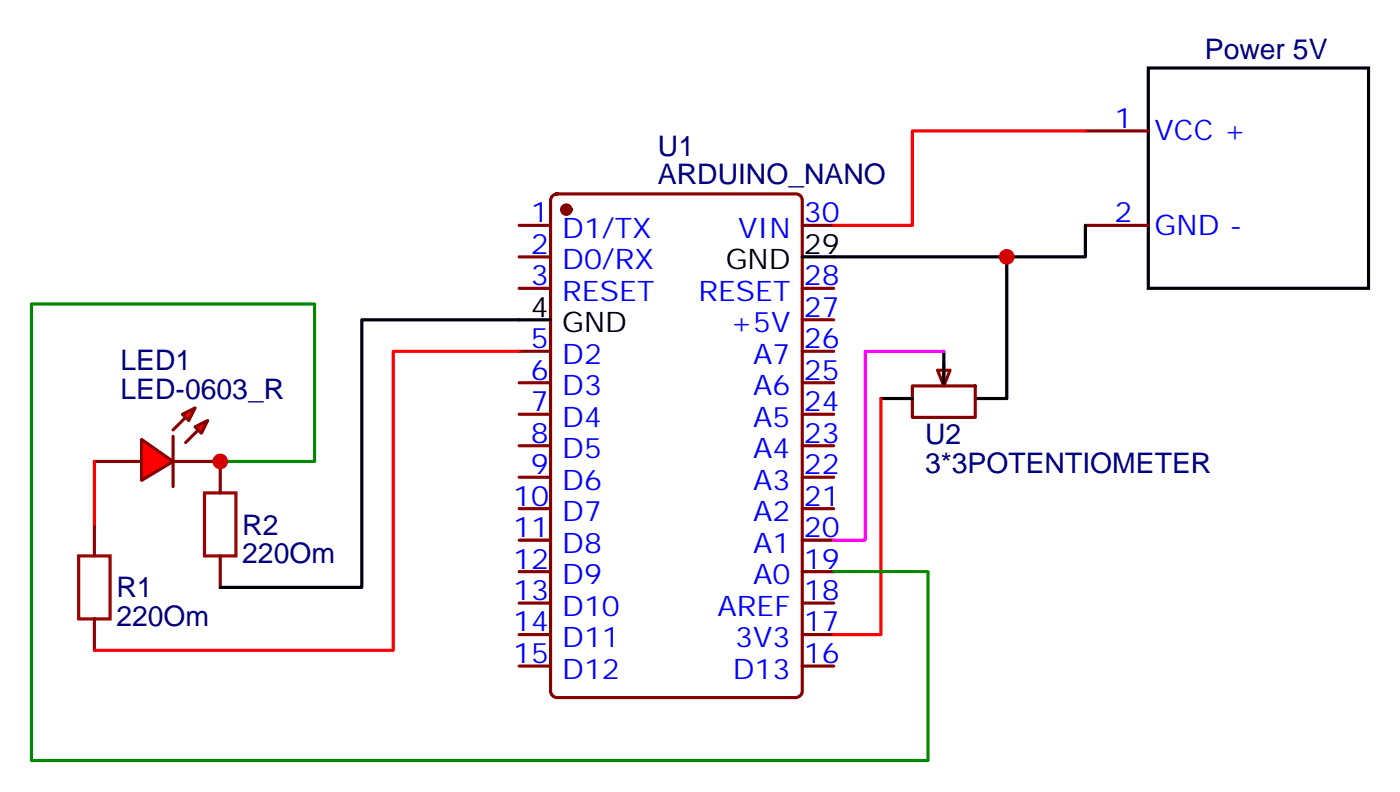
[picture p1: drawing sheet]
<svg xmlns="http://www.w3.org/2000/svg" width="157mm" height="89mm" viewBox="0 0 157 89" stroke-linecap="round" stroke-linejoin="round" font-family="sans-serif">
<g fill="none" stroke="#870000" stroke-width=".35">
<path d="M58.2 25.3h3.5M58.2 28.8h3.5M58.2 32.3h3.5M58.2 39.4h3.5M62 21.9l.4-.2h26.9a.71 .71 0 0 1 .7 .7v55.1a.76 .76 0 0 1-.7 .7h-26.9a.76 .76 0 0 1-.7-.7v-55.1zM90 25.3h3.5M90 32.3h3.5M90 39.4h3.5M90 35.8h3.5M10.6 58.8v3.5M58.2 42.9h3.5M58.2 46.4h3.5"/>
<path d="M58.2 50h3.5M58.2 53.5h3.5M58.2 57h3.5M90 42.9h3.5M90 46.4h3.5M90 50h3.5M90 53.5h3.5M90 57h3.5M10.6 69.4v3.5M58.2 60.5h3.5M58.2 64.1h3.5M58.2 67.6h3.5"/>
<path d="M58.2 71.1h3.5M58.2 74.6h3.5M90 60.5h3.5M90 64.1h3.5M90 67.6h3.5M90 71.1h3.5M90 74.6h3.5"/>
</g>
<circle cx="63.5" cy="23.5" r=".53" fill="#870000" stroke="#870000" stroke-width=".35"/>
<path d="M58.2 35.8h3.5M90 28.8h3.5" fill="none" stroke="#000" stroke-width=".35"/>
<path d="M8.8 62.3h3.5v7.1h-3.5z" fill="none" stroke="#a10000" stroke-width=".35"/>
<g fill="#f00" stroke="#870000" stroke-width=".35">
<path d="M15.9 49.2l3.5 2.5-3.5 2.1z"/>
<path d="M19.4 48.9v5.6z"/>
</g>
<g fill="#870000" stroke="#870000" stroke-width=".35">
<path d="M19.4 48.2l1.4-1.4z"/>
<path d="M20.8 49.6l1.4-1.4z"/>
</g>
<g fill="#f00" stroke="#870000" stroke-width=".35">
<path d="M20.5 46.4l1.4-.7-.7 1.4z"/>
<path d="M21.9 47.8l1.4-.7-.7 1.4z"/>
</g>
<path d="M10.6 51.7h5.3M19.4 51.7h5.3" fill="none" stroke="#870000" stroke-width=".35"/>
<path d="M58.2 39.4h-14.1v33.5h-33.5M10.6 51.7v7.1" fill="none" stroke="#f00" stroke-width=".35"/>
<path d="M105.1 41.5h1.4l-.7 1.8z" fill="#f0f0f0" stroke="#870000" stroke-width=".35"/>
<path d="M121.7 14.7h7.1M121.7 25.3h7.1M24.7 51.7v3.5M102.3 43.3h7.1v3.5h-7.1zM105.8 40.8v1.7M24.7 62.3v3.5" fill="none" stroke="#870000" stroke-width=".35"/>
<path d="M128.8 7.6h24.7v24.7h-24.7zM58.2 35.8h-17.6v30h-15.9M93.5 28.8h19.4v15.9h-3.5M105.8 39.4v3.5M121.7 25.3v3.5h-8.8M98.8 44.7h3.5" fill="none" stroke="#000" stroke-width=".35"/>
<path d="M121.7 14.7h-19.4v10.6h-8.8M98.8 44.7v26.4h-5.3" fill="none" stroke="#f00" stroke-width=".35"/>
<path d="M105.8 39.4h-8.8v21.1h-3.5" fill="none" stroke="#f0f" stroke-width=".35"/>
<path d="M22.9 55.2h3.6v7.1h-3.6z" fill="none" stroke="#a10000" stroke-width=".35"/>
<path d="M24.7 51.7h10.6v-17.6h-31.8v51.1h100.6v-21.1h-10.6" fill="none" stroke="#008700" stroke-width=".35"/>
<g fill="#c00">
<circle cx="24.7" cy="51.7" r=".88"/>
<circle cx="112.9" cy="28.8" r=".88"/>
</g>
<g font-size="3.2" fill="#000080">
<text x="135.1" y="6.6">Power 5V</text>
<text x="73.8" y="17.4">U1</text>
<text x="73.8" y="20.6">ARDUINO_NANO</text>
<text x="13.5" y="41.5">LED1</text>
<text x="13.5" y="44.7">LED-0603_R</text>
<text x="103.7" y="53">3*3POTENTIOMETER</text>
<text x="103.7" y="49.8">U2</text>
<text x="27.2" y="59.9">R2</text>
<text x="27.2" y="63.1">220Om</text>
<text x="13.1" y="70.1">220Om</text>
<text x="13.1" y="67">R1</text>
</g>
<g font-size="3.2" fill="#00f">
<text x="125" y="14.3">1</text>
<text x="129.5" y="15.7">VCC +</text>
<text x="59.5" y="24.9">1</text>
<text x="59.5" y="28.4">2</text>
<text x="63" y="26.7">D1/TX</text>
<text x="82.8" y="26.7">VIN</text>
<text x="90.1" y="24.9">30</text>
<text x="125" y="24.9">2</text>
<text x="129.5" y="26.3">GND -</text>
<text x="59.5" y="32">3</text>
<text x="63" y="30.2">D0/RX</text>
<text x="63" y="33.7">RESET</text>
<text x="78.3" y="33.7">RESET</text>
<text x="90.1" y="35.5">27</text>
<text x="90.1" y="32">28</text>
<text x="59.5" y="39">5</text>
<text x="63" y="40.8">D2</text>
<text x="81.9" y="37.3">+5V</text>
<text x="84.5" y="40.8">A7</text>
<text x="90.1" y="39">26</text>
<text x="59.5" y="42.5">6</text>
<text x="59.5" y="46.1">7</text>
<text x="63" y="44.3">D3</text>
<text x="63" y="47.8">D4</text>
<text x="84.5" y="47.8">A5</text>
<text x="84.5" y="44.3">A6</text>
<text x="90.1" y="46.1">24</text>
<text x="90.1" y="42.5">25</text>
<text x="59.5" y="49.6">8</text>
<text x="59.5" y="53.1">9</text>
<text x="63" y="51.4">D5</text>
<text x="84.5" y="51.4">A4</text>
<text x="90.1" y="53.1">22</text>
<text x="90.1" y="49.6">23</text>
<text x="57.5" y="56.7">10</text>
<text x="63" y="54.9">D6</text>
<text x="63" y="58.4">D7</text>
<text x="84.5" y="58.4">A2</text>
<text x="84.5" y="54.9">A3</text>
<text x="90.1" y="56.7">21</text>
<text x="57.5" y="60.2">11</text>
<text x="57.5" y="63.7">12</text>
<text x="63" y="61.9">D8</text>
<text x="63" y="65.5">D9</text>
<text x="84.5" y="65.5">A0</text>
<text x="84.5" y="61.9">A1</text>
<text x="90.1" y="63.7">19</text>
<text x="90.1" y="60.2">20</text>
<text x="57.5" y="67.2">13</text>
<text x="57.5" y="70.8">14</text>
<text x="63" y="69">D10</text>
<text x="80.4" y="69">AREF</text>
<text x="90.1" y="70.8">17</text>
<text x="90.1" y="67.2">18</text>
<text x="57.5" y="74.3">15</text>
<text x="63" y="72.5">D11</text>
<text x="63" y="76.1">D12</text>
<text x="82.2" y="76.1">D13</text>
<text x="82.5" y="72.5">3V3</text>
<text x="90.1" y="74.3">16</text>
</g>
<g font-size="3.2">
<text x="90.1" y="28.4">29</text>
<text x="59.5" y="35.5">4</text>
<text x="81.4" y="30.2">GND</text>
<text x="63" y="37.3">GND</text>
</g>
</svg>
